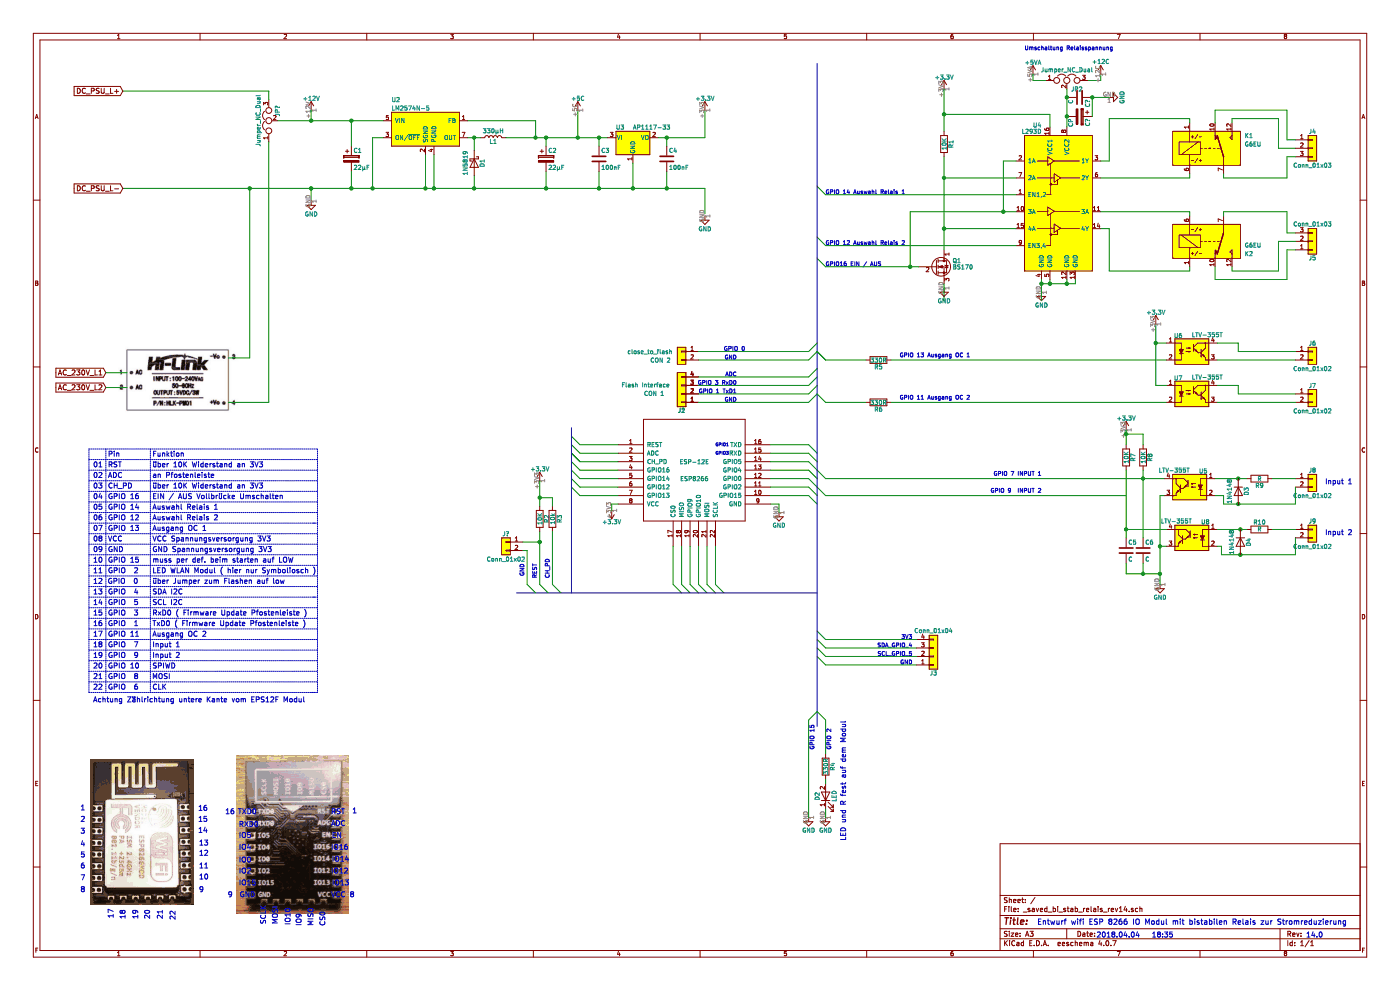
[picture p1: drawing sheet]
EESchema Schematic File Version 2
LIBS:power
LIBS:device
LIBS:switches
LIBS:relays
LIBS:motors
LIBS:transistors
LIBS:conn
LIBS:linear
LIBS:regul
LIBS:74xx
LIBS:cmos4000
LIBS:adc-dac
LIBS:memory
LIBS:xilinx
LIBS:microcontrollers
LIBS:dsp
LIBS:microchip
LIBS:analog_switches
LIBS:motorola
LIBS:texas
LIBS:intel
LIBS:audio
LIBS:interface
LIBS:digital-audio
LIBS:philips
LIBS:display
LIBS:cypress
LIBS:siliconi
LIBS:opto
LIBS:atmel
LIBS:contrib
LIBS:valves
LIBS:_saved_bi_stab_relais_rev14-cache
EELAYER 25 0
EELAYER END
$Descr A3 16535 11693
encoding utf-8
Sheet 1 1
Title ""
Date ""
Rev ""
Comp ""
Comment1 ""
Comment2 ""
Comment3 ""
Comment4 ""
$EndDescr
$Comp
L G6EU K1
U 1 1
P 14250 1750
F 0 "K1" H 14700 1900 50  0000 L CNN
F 1 "G6EU" H 14700 1800 50  0000 L CNN
F 2 "Relays_THT:Relay_SPDT_OMRON-G6E" H 15380 1720 50  0001 C CNN
F 3 "" H 14250 1750 50  0001 C CNN
	1    14250 1750
	1    0    0    -1  
$EndComp
$Comp
L G6EU K2
U 1 1
P 14250 2850
F 0 "K2" H 14700 3000 50  0000 L CNN
F 1 "G6EU" H 14700 2900 50  0000 L CNN
F 2 "Relays_THT:Relay_SPDT_OMRON-G6E" H 15380 2820 50  0001 C CNN
F 3 "" H 14250 2850 50  0001 C CNN
	1    14250 2850
	1    0    0    1   
$EndComp
$Comp
L BS170 Q1
U 1 1
P 11050 3150
F 0 "Q1" H 11250 3225 50  0000 L CNN
F 1 "BS170" H 11250 3150 50  0000 L CNN
F 2 "TO_SOT_Packages_THT:TO-92_Molded_Narrow" H 11250 3075 50  0001 L CIN
F 3 "" H 11050 3150 50  0001 L CNN
	1    11050 3150
	1    0    0    -1  
$EndComp
$Comp
L R R1
U 1 1
P 11150 1700
F 0 "R1" V 11230 1700 50  0000 C CNN
F 1 "10K" V 11150 1700 50  0000 C CNN
F 2 "" V 11080 1700 50  0001 C CNN
F 3 "" H 11150 1700 50  0001 C CNN
	1    11150 1700
	1    0    0    -1  
$EndComp
$Comp
L +3.3V #PWR01
U 1 1
P 11150 1050
F 0 "#PWR01" H 11150 900 50  0001 C CNN
F 1 "+3.3V" H 11150 1190 50  0000 C CNN
F 2 "" H 11150 1050 50  0001 C CNN
F 3 "" H 11150 1050 50  0001 C CNN
	1    11150 1050
	1    0    0    -1  
$EndComp
$Comp
L +5VA #PWR02
U 1 1
P 12200 875
F 0 "#PWR02" H 12200 725 50  0001 C CNN
F 1 "+5VA" H 12200 1015 50  0000 C CNN
F 2 "" H 12200 875 50  0001 C CNN
F 3 "" H 12200 875 50  0001 C CNN
	1    12200 875 
	1    0    0    -1  
$EndComp
Text Notes 9750 2900 0    47   ~ 0
GPIO 12 Auswahl Relais 2
Text Notes 9750 2300 0    47   ~ 0
GPIO 14 Auswahl Relais 1
$Comp
L GND #PWR03
U 1 1
P 12300 3450
F 0 "#PWR03" H 12300 3200 50  0001 C CNN
F 1 "GND" H 12300 3300 50  0000 C CNN
F 2 "" H 12300 3450 50  0001 C CNN
F 3 "" H 12300 3450 50  0001 C CNN
	1    12300 3450
	1    0    0    -1  
$EndComp
$Comp
L GND #PWR04
U 1 1
P 11150 3400
F 0 "#PWR04" H 11150 3150 50  0001 C CNN
F 1 "GND" H 11150 3250 50  0000 C CNN
F 2 "" H 11150 3400 50  0001 C CNN
F 3 "" H 11150 3400 50  0001 C CNN
	1    11150 3400
	1    0    0    -1  
$EndComp
$Comp
L Conn_01x03 J4
U 1 1
P 15500 1750
F 0 "J4" H 15500 1950 50  0000 C CNN
F 1 "Conn_01x03" H 15500 1550 50  0000 C CNN
F 2 "" H 15500 1750 50  0001 C CNN
F 3 "" H 15500 1750 50  0001 C CNN
	1    15500 1750
	1    0    0    -1  
$EndComp
$Comp
L Conn_01x03 J5
U 1 1
P 15500 2850
F 0 "J5" H 15500 3050 50  0000 C CNN
F 1 "Conn_01x03" H 15500 2650 50  0000 C CNN
F 2 "" H 15500 2850 50  0001 C CNN
F 3 "" H 15500 2850 50  0001 C CNN
	1    15500 2850
	1    0    0    1   
$EndComp
$Comp
L L293D U4
U 1 1
P 12500 2500
F 0 "U4" H 12300 3525 50  0000 R CNN
F 1 "L293D" H 12300 3450 50  0000 R CNN
F 2 "Housings_DIP:DIP-16_W7.62mm" H 12750 1750 50  0001 L CNN
F 3 "" H 12200 3200 50  0001 C CNN
	1    12500 2500
	1    0    0    -1  
$EndComp
Text Notes 9750 3150 0    47   ~ 0
GPIO16 EIN / AUS
Entry Wire Line
	9650 2200 9750 2300
Entry Wire Line
	9650 2800 9750 2900
Entry Wire Line
	9650 3050 9750 3150
Entry Wire Line
	9550 5250 9650 5350
Entry Wire Line
	9550 5350 9650 5450
Entry Wire Line
	9550 5450 9650 5550
Entry Wire Line
	9550 5550 9650 5650
Entry Wire Line
	9550 5650 9650 5750
Entry Wire Line
	9550 5750 9650 5850
Entry Wire Line
	9550 5850 9650 5950
Entry Wire Line
	6750 5750 6850 5850
Entry Wire Line
	6750 5650 6850 5750
Entry Wire Line
	6750 5550 6850 5650
Entry Wire Line
	6750 5450 6850 5550
Entry Wire Line
	6750 5350 6850 5450
Entry Wire Line
	6750 5350 6850 5450
Entry Wire Line
	6750 5350 6850 5450
Entry Wire Line
	6750 5150 6850 5250
Entry Wire Line
	6750 5250 6850 5350
$Comp
L GND #PWR05
U 1 1
P 9200 6050
F 0 "#PWR05" H 9200 5800 50  0001 C CNN
F 1 "GND" H 9200 5900 50  0000 C CNN
F 2 "" H 9200 6050 50  0001 C CNN
F 3 "" H 9200 6050 50  0001 C CNN
	1    9200 6050
	1    0    0    -1  
$EndComp
$Comp
L +3.3V #PWR06
U 1 1
P 7225 6025
F 0 "#PWR06" H 7225 5875 50  0001 C CNN
F 1 "+3.3V" H 7225 6165 50  0000 C CNN
F 2 "" H 7225 6025 50  0001 C CNN
F 3 "" H 7225 6025 50  0001 C CNN
	1    7225 6025
	-1   0    0    1   
$EndComp
$Comp
L R R2
U 1 1
P 6375 6125
F 0 "R2" V 6455 6125 50  0000 C CNN
F 1 "10K" V 6375 6125 50  0000 C CNN
F 2 "" V 6305 6125 50  0001 C CNN
F 3 "" V 6375 6125 50  0000 C CNN
	1    6375 6125
	1    0    0    -1  
$EndComp
$Comp
L R R3
U 1 1
P 6525 6125
F 0 "R3" V 6605 6125 50  0000 C CNN
F 1 "10k" V 6525 6125 50  0000 C CNN
F 2 "" V 6455 6125 50  0001 C CNN
F 3 "" H 6525 6125 50  0001 C CNN
	1    6525 6125
	1    0    0    -1  
$EndComp
Text Notes 6350 6825 1    48   ~ 0
REST
$Comp
L +3.3V #PWR07
U 1 1
P 6375 5675
F 0 "#PWR07" H 6375 5525 50  0001 C CNN
F 1 "+3.3V" H 6375 5815 50  0000 C CNN
F 2 "" H 6375 5675 50  0001 C CNN
F 3 "" H 6375 5675 50  0001 C CNN
	1    6375 5675
	1    0    0    -1  
$EndComp
$Comp
L Conn_01x04 J3
U 1 1
P 11025 7750
F 0 "J3" H 11025 7950 50  0000 C CNN
F 1 "Conn_01x04" H 11025 7450 50  0000 C CNN
F 2 "" H 11025 7750 50  0001 C CNN
F 3 "" H 11025 7750 50  0001 C CNN
	1    11025 7750
	1    0    0    1   
$EndComp
Entry Wire Line
	9750 7550 9650 7450
Entry Wire Line
	9750 7750 9650 7650
Entry Wire Line
	9750 7650 9650 7550
Entry Wire Line
	9750 7850 9650 7750
Text Notes 10775 7550 2    47   ~ 0
3V3
Text Notes 10775 7750 2    47   ~ 0
SCL_GPIO_5
Text Notes 10775 7850 2    47   ~ 0
GND
Text Notes 10775 7650 2    47   ~ 0
SDA_GPIO_4
$Comp
L Conn_01x04 J1
U 1 1
P 8050 4650
F 0 "J1" H 8050 4850 50  0000 C CNN
F 1 "CON 1" H 8375 4650 50  0000 C CNN
F 2 "" H 8050 4650 50  0001 C CNN
F 3 "" H 8050 4650 50  0001 C CNN
	1    8050 4650
	-1   0    0    1   
$EndComp
Entry Wire Line
	9650 4350 9550 4450
Entry Wire Line
	9650 4450 9550 4550
Entry Wire Line
	9650 4550 9550 4650
Entry Wire Line
	9650 4650 9550 4750
Text Notes 8700 4450 2    47   ~ 0
ADC
Text Notes 8700 4750 2    47   ~ 0
GND
Text Notes 8700 4550 2    47   ~ 0
GPIO 3 RxD0
Text Notes 8700 4650 2    47   ~ 0
GPIO 1 TxD1
$Comp
L Conn_01x04 J2
U 1 1
P 8050 4650
F 0 "J2" H 8050 4850 50  0000 C CNN
F 1 "Flash Interface" H 8475 4550 50  0000 C CNN
F 2 "" H 8050 4650 50  0001 C CNN
F 3 "" V 8050 4650 50  0000 C CNN
	1    8050 4650
	-1   0    0    1   
$EndComp
$Comp
L R R4
U 1 1
P 9750 9050
F 0 "R4" V 9830 9050 50  0000 C CNN
F 1 "330R" V 9750 9050 50  0000 C CNN
F 2 "" V 9680 9050 50  0001 C CNN
F 3 "" H 9750 9050 50  0001 C CNN
	1    9750 9050
	1    0    0    -1  
$EndComp
$Comp
L LED D2
U 1 1
P 9750 9400
F 0 "D2" H 9750 9500 50  0000 C CNN
F 1 "LED" H 9750 9300 50  0000 C CNN
F 2 "" H 9750 9400 50  0001 C CNN
F 3 "" H 9750 9400 50  0001 C CNN
	1    9750 9400
	0    -1   -1   0   
$EndComp
$Comp
L GND #PWR08
U 1 1
P 9750 9650
F 0 "#PWR08" H 9750 9400 50  0001 C CNN
F 1 "GND" H 9750 9500 50  0000 C CNN
F 2 "" H 9750 9650 50  0001 C CNN
F 3 "" H 9750 9650 50  0001 C CNN
	1    9750 9650
	1    0    0    -1  
$EndComp
Text Notes 8450 5375 0    35   ~ 0
GPIO3
Text Notes 8450 5275 0    35   ~ 0
GPIO1
Text Notes 6500 6825 1    48   ~ 0
CH_PD
Text Notes 12300 5825 2    47   ~ 0
GPIO 9  INPUT 2
Text Notes 9825 8850 1    48   ~ 0
GPIO 2
Text Notes 8800 4150 2    48   ~ 0
GPIO 0
Text Notes 12300 5625 2    47   ~ 0
GPIO 7 INPUT 1
Entry Wire Line
	9650 5750 9750 5850
Entry Wire Line
	9650 5550 9750 5650
$Comp
L LTV-355T U5
U 1 1
P 14050 5750
F 0 "U5" H 13840 5940 50  0000 L CNN
F 1 "LTV-355T" H 14050 5950 50  0000 L CNN
F 2 "Housings_SOIC:SO-4_4.4x3.6mm_Pitch2.54mm" H 13850 5550 50  0001 L CIN
F 3 "" H 14050 5750 50  0001 L CNN
	1    14050 5750
	-1   0    0    -1  
$EndComp
$Comp
L LTV-355T U8
U 1 1
P 14075 6350
F 0 "U8" H 13865 6540 50  0000 L CNN
F 1 "LTV-355T" H 14075 6550 50  0000 L CNN
F 2 "Housings_SOIC:SO-4_4.4x3.6mm_Pitch2.54mm" H 13875 6150 50  0001 L CIN
F 3 "" H 14075 6350 50  0001 L CNN
	1    14075 6350
	-1   0    0    -1  
$EndComp
$Comp
L R R7
U 1 1
P 13300 5400
F 0 "R7" V 13380 5400 50  0000 C CNN
F 1 "10K" V 13300 5400 50  0000 C CNN
F 2 "" V 13230 5400 50  0001 C CNN
F 3 "" H 13300 5400 50  0001 C CNN
	1    13300 5400
	1    0    0    -1  
$EndComp
$Comp
L R R8
U 1 1
P 13500 5400
F 0 "R8" V 13580 5400 50  0000 C CNN
F 1 "10K" V 13500 5400 50  0000 C CNN
F 2 "" V 13430 5400 50  0001 C CNN
F 3 "" H 13500 5400 50  0001 C CNN
	1    13500 5400
	1    0    0    -1  
$EndComp
$Comp
L C C5
U 1 1
P 13300 6500
F 0 "C5" H 13325 6600 50  0000 L CNN
F 1 "C" H 13325 6400 50  0000 L CNN
F 2 "" H 13338 6350 50  0001 C CNN
F 3 "" H 13300 6500 50  0001 C CNN
	1    13300 6500
	1    0    0    -1  
$EndComp
$Comp
L C C6
U 1 1
P 13500 6500
F 0 "C6" H 13525 6600 50  0000 L CNN
F 1 "C" H 13525 6400 50  0000 L CNN
F 2 "" H 13538 6350 50  0001 C CNN
F 3 "" H 13500 6500 50  0001 C CNN
	1    13500 6500
	1    0    0    -1  
$EndComp
$Comp
L GND #PWR010
U 1 1
P 13700 6900
F 0 "#PWR010" H 13700 6650 50  0001 C CNN
F 1 "GND" H 13700 6750 50  0000 C CNN
F 2 "" H 13700 6900 50  0001 C CNN
F 3 "" H 13700 6900 50  0001 C CNN
	1    13700 6900
	1    0    0    -1  
$EndComp
$Comp
L +3.3V #PWR011
U 1 1
P 13300 5075
F 0 "#PWR011" H 13300 4925 50  0001 C CNN
F 1 "+3.3V" H 13300 5215 50  0000 C CNN
F 2 "" H 13300 5075 50  0001 C CNN
F 3 "" H 13300 5075 50  0001 C CNN
	1    13300 5075
	1    0    0    -1  
$EndComp
$Comp
L Conn_01x02 J8
U 1 1
P 15500 5650
F 0 "J8" H 15500 5750 50  0000 C CNN
F 1 "Conn_01x02" H 15500 5450 50  0000 C CNN
F 2 "" H 15500 5650 50  0001 C CNN
F 3 "" H 15500 5650 50  0001 C CNN
	1    15500 5650
	1    0    0    -1  
$EndComp
$Comp
L Conn_01x02 J9
U 1 1
P 15500 6250
F 0 "J9" H 15500 6350 50  0000 C CNN
F 1 "Conn_01x02" H 15500 6050 50  0000 C CNN
F 2 "" H 15500 6250 50  0001 C CNN
F 3 "" H 15500 6250 50  0001 C CNN
	1    15500 6250
	1    0    0    -1  
$EndComp
$Comp
L R R9
U 1 1
P 14875 5650
F 0 "R9" V 14955 5650 50  0000 C CNN
F 1 "R" V 14875 5650 50  0000 C CNN
F 2 "" V 14805 5650 50  0001 C CNN
F 3 "" H 14875 5650 50  0001 C CNN
	1    14875 5650
	0    1    1    0   
$EndComp
$Comp
L R R10
U 1 1
P 14875 6250
F 0 "R10" V 14955 6250 50  0000 C CNN
F 1 "R" V 14875 6250 50  0000 C CNN
F 2 "" V 14805 6250 50  0001 C CNN
F 3 "" H 14875 6250 50  0001 C CNN
	1    14875 6250
	0    -1   -1   0   
$EndComp
Text Notes 15650 5725 0    59   ~ 0
Input 1
Text Notes 15650 6325 0    59   ~ 0
Input 2
$Comp
L ESP-12E ESP8266
U 1 1
P 8200 5550
F 0 "ESP8266" H 8200 5450 50  0000 C CNN
F 1 "ESP-12E" H 8200 5650 50  0000 C CNN
F 2 "" H 8200 5550 50  0001 C CNN
F 3 "" H 8200 5550 50  0001 C CNN
	1    8200 5550
	1    0    0    -1  
$EndComp
Entry Wire Line
	7950 6900 8050 7000
Entry Wire Line
	8050 6900 8150 7000
Entry Wire Line
	8150 6900 8250 7000
Entry Wire Line
	8250 6900 8350 7000
Entry Wire Line
	8350 6900 8450 7000
Entry Wire Line
	8450 6900 8550 7000
Wire Wire Line
	13000 2500 14050 2500
Wire Wire Line
	14050 2500 14050 2550
Wire Wire Line
	14050 2100 14050 2050
Wire Wire Line
	14050 1450 14050 1400
Wire Wire Line
	13000 2700 13100 2700
Wire Wire Line
	13100 2700 13100 3200
Wire Wire Line
	13100 3200 14050 3200
Wire Wire Line
	14050 3200 14050 3150
Wire Wire Line
	11150 1850 11150 2950
Wire Wire Line
	12000 1900 11850 1900
Wire Wire Line
	11850 1900 11850 2500
Wire Wire Line
	10750 2500 12000 2500
Wire Wire Line
	12000 2700 11150 2700
Connection ~ 11150 2700
Wire Wire Line
	12000 2100 11150 2100
Connection ~ 11150 2100
Connection ~ 11850 2500
Wire Wire Line
	11150 3350 11150 3550
Wire Wire Line
	11150 1050 11150 1550
Wire Wire Line
	12400 1500 12400 1350
Wire Wire Line
	12400 1350 11150 1350
Connection ~ 11150 1350
Wire Wire Line
	12600 1050 12600 1500
Wire Wire Line
	9750 3150 10850 3150
Wire Wire Line
	10750 2500 10750 3150
Connection ~ 10750 3150
Wire Wire Line
	9750 2900 12000 2900
Wire Wire Line
	9750 2300 12000 2300
Wire Wire Line
	12300 3300 12300 3550
Wire Wire Line
	12400 3300 12400 3350
Wire Wire Line
	12300 3350 12700 3350
Connection ~ 12300 3350
Wire Wire Line
	12600 3350 12600 3300
Connection ~ 12400 3350
Connection ~ 12600 3350
Wire Wire Line
	12700 3350 12700 3300
Wire Wire Line
	15300 1650 15200 1650
Wire Wire Line
	15200 1650 15200 1300
Wire Wire Line
	15200 1300 14350 1300
Wire Wire Line
	14350 1300 14350 1450
Wire Wire Line
	15300 1750 15100 1750
Wire Wire Line
	15100 1750 15100 1400
Wire Wire Line
	15100 1400 14550 1400
Wire Wire Line
	14550 1400 14550 1450
Wire Wire Line
	14450 2050 14450 2100
Wire Wire Line
	14450 2100 15200 2100
Wire Wire Line
	15200 2100 15200 1850
Wire Wire Line
	15200 1850 15300 1850
Wire Wire Line
	14450 2550 14450 2500
Wire Wire Line
	14450 2500 15200 2500
Wire Wire Line
	15200 2500 15200 2750
Wire Wire Line
	15200 2750 15300 2750
Wire Wire Line
	15300 2850 15100 2850
Wire Wire Line
	15100 2850 15100 3200
Wire Wire Line
	15100 3200 14550 3200
Wire Wire Line
	14550 3200 14550 3150
Wire Wire Line
	15300 2950 15200 2950
Wire Wire Line
	15200 2950 15200 3300
Wire Wire Line
	15200 3300 14350 3300
Wire Wire Line
	14350 3300 14350 3150
Wire Wire Line
	14050 2100 13000 2100
Wire Wire Line
	13000 1900 13100 1900
Wire Wire Line
	13100 1900 13100 1400
Wire Wire Line
	13100 1400 14050 1400
Wire Bus Line
	9650 750  9650 8575
Wire Bus Line
	6100 7000 9650 7000
Wire Bus Line
	6750 5050 6750 7000
Wire Wire Line
	9100 5250 9550 5250
Wire Wire Line
	9550 5350 9100 5350
Wire Wire Line
	9100 5450 9550 5450
Wire Wire Line
	9100 5550 9550 5550
Wire Wire Line
	9100 5650 9550 5650
Wire Wire Line
	9100 5750 9550 5750
Wire Wire Line
	9100 5850 9550 5850
Wire Wire Line
	6850 5850 7300 5850
Wire Wire Line
	6850 5750 7300 5750
Wire Wire Line
	6850 5650 7300 5650
Wire Wire Line
	7300 5550 6850 5550
Wire Wire Line
	7300 5450 6850 5450
Wire Wire Line
	7300 5350 6850 5350
Wire Wire Line
	7300 5250 6850 5250
Wire Wire Line
	6375 6275 6375 6900
Wire Wire Line
	6525 6900 6525 6275
Wire Wire Line
	6375 5675 6375 5975
Wire Wire Line
	6525 5975 6525 5875
Wire Wire Line
	6525 5875 6375 5875
Connection ~ 6375 5875
Wire Wire Line
	10825 7550 9750 7550
Wire Wire Line
	10825 7650 9750 7650
Wire Wire Line
	10825 7750 9750 7750
Wire Wire Line
	10825 7850 9750 7850
Wire Wire Line
	8250 4450 9550 4450
Wire Wire Line
	8250 4550 9550 4550
Wire Wire Line
	8250 4650 9550 4650
Wire Wire Line
	8250 4750 9550 4750
Wire Wire Line
	9750 8500 9750 8900
Wire Wire Line
	9750 9250 9750 9200
Wire Wire Line
	9750 9650 9750 9550
Wire Wire Line
	9750 5650 13750 5650
Wire Wire Line
	9750 5850 13300 5850
Wire Wire Line
	13300 6250 13775 6250
Wire Wire Line
	13750 5850 13700 5850
Wire Wire Line
	13700 5850 13700 6900
Wire Wire Line
	13775 6450 13700 6450
Connection ~ 13700 6450
Wire Wire Line
	13500 5550 13500 6350
Wire Wire Line
	13300 5550 13300 6350
Wire Wire Line
	13500 6650 13500 6775
Wire Wire Line
	13300 6775 13700 6775
Wire Wire Line
	13300 6775 13300 6650
Connection ~ 13700 6775
Connection ~ 13500 6775
Wire Wire Line
	13300 5075 13300 5250
Wire Wire Line
	13500 5250 13500 5125
Wire Wire Line
	13500 5125 13300 5125
Connection ~ 13300 5125
Connection ~ 13500 5650
Connection ~ 13300 6250
Wire Wire Line
	14350 5650 14725 5650
Connection ~ 14625 5650
Wire Wire Line
	14350 5850 14450 5850
Wire Wire Line
	14450 5850 14450 5950
Wire Wire Line
	14450 5950 15300 5950
Wire Wire Line
	15300 5950 15300 5750
Wire Wire Line
	15025 5650 15300 5650
Wire Wire Line
	14375 6250 14725 6250
Connection ~ 14650 6250
Wire Wire Line
	14375 6450 14425 6450
Wire Wire Line
	14425 6450 14425 6550
Wire Wire Line
	14425 6550 15300 6550
Connection ~ 14650 6550
Connection ~ 14625 5950
Wire Wire Line
	15025 6250 15300 6250
Wire Wire Line
	15300 6550 15300 6350
Wire Wire Line
	7950 6900 7950 6450
Wire Wire Line
	8050 6450 8050 6900
Wire Wire Line
	8150 6900 8150 6450
Wire Wire Line
	8250 6900 8250 6450
Wire Wire Line
	8350 6450 8350 6900
Wire Wire Line
	8450 6450 8450 6900
Wire Wire Line
	9100 5950 9200 5950
Wire Wire Line
	9200 5950 9200 6050
Wire Wire Line
	7300 5950 7225 5950
Wire Wire Line
	7225 5950 7225 6025
$Comp
L LTV-355T U6
U 1 1
P 14075 4150
F 0 "U6" H 13865 4340 50  0000 L CNN
F 1 "LTV-355T" H 14075 4350 50  0000 L CNN
F 2 "Housings_SOIC:SO-4_4.4x3.6mm_Pitch2.54mm" H 13875 3950 50  0001 L CIN
F 3 "" H 14075 4150 50  0001 L CNN
	1    14075 4150
	1    0    0    -1  
$EndComp
$Comp
L LTV-355T U7
U 1 1
P 14075 4650
F 0 "U7" H 13865 4840 50  0000 L CNN
F 1 "LTV-355T" H 14075 4850 50  0000 L CNN
F 2 "Housings_SOIC:SO-4_4.4x3.6mm_Pitch2.54mm" H 13875 4450 50  0001 L CIN
F 3 "" H 14075 4650 50  0001 L CNN
	1    14075 4650
	1    0    0    -1  
$EndComp
Wire Wire Line
	13775 4250 10525 4250
Entry Wire Line
	9650 4150 9750 4250
Entry Wire Line
	9650 4650 9750 4750
$Comp
L R R6
U 1 1
P 10375 4750
F 0 "R6" V 10455 4750 50  0000 C CNN
F 1 "330R" V 10375 4750 50  0000 C CNN
F 2 "" V 10305 4750 50  0001 C CNN
F 3 "" H 10375 4750 50  0001 C CNN
	1    10375 4750
	0    1    1    0   
$EndComp
$Comp
L R R5
U 1 1
P 10375 4250
F 0 "R5" V 10455 4250 50  0000 C CNN
F 1 "330R" V 10375 4250 50  0000 C CNN
F 2 "" V 10305 4250 50  0001 C CNN
F 3 "" H 10375 4250 50  0001 C CNN
	1    10375 4250
	0    1    1    0   
$EndComp
Wire Wire Line
	9750 4250 10225 4250
Wire Wire Line
	10225 4750 9750 4750
Wire Wire Line
	10525 4750 13775 4750
Wire Wire Line
	13650 4550 13775 4550
Wire Wire Line
	13650 3825 13650 4550
Wire Wire Line
	13775 4050 13650 4050
Connection ~ 13650 4050
$Comp
L +3.3V #PWR012
U 1 1
P 13650 3825
F 0 "#PWR012" H 13650 3675 50  0001 C CNN
F 1 "+3.3V" H 13650 3965 50  0000 C CNN
F 2 "" H 13650 3825 50  0001 C CNN
F 3 "" H 13650 3825 50  0001 C CNN
	1    13650 3825
	1    0    0    -1  
$EndComp
$Comp
L Conn_01x02 J7
U 1 1
P 15500 4650
F 0 "J7" H 15500 4750 50  0000 C CNN
F 1 "Conn_01x02" H 15500 4450 50  0000 C CNN
F 2 "" H 15500 4650 50  0001 C CNN
F 3 "" H 15500 4650 50  0001 C CNN
	1    15500 4650
	1    0    0    -1  
$EndComp
$Comp
L Conn_01x02 J6
U 1 1
P 15500 4150
F 0 "J6" H 15500 4250 50  0000 C CNN
F 1 "Conn_01x02" H 15500 3950 50  0000 C CNN
F 2 "" H 15500 4150 50  0001 C CNN
F 3 "" H 15500 4150 50  0001 C CNN
	1    15500 4150
	1    0    0    -1  
$EndComp
Wire Wire Line
	14375 4750 15300 4750
Wire Wire Line
	14375 4250 15300 4250
Wire Wire Line
	14375 4050 14625 4050
Wire Wire Line
	14625 4050 14625 4150
Wire Wire Line
	14625 4150 15300 4150
Wire Wire Line
	14375 4550 14625 4550
Wire Wire Line
	14625 4550 14625 4650
Wire Wire Line
	14625 4650 15300 4650
Text Notes 10625 4225 0    47   ~ 0
GPIO 13 Ausgang OC 1
Text Notes 10625 4725 0    47   ~ 0
GPIO 11 Ausgang OC 2
Entry Wire Line
	9550 8500 9650 8400
$Comp
L GND #PWR013
U 1 1
P 9550 9650
F 0 "#PWR013" H 9550 9400 50  0001 C CNN
F 1 "GND" H 9550 9500 50  0000 C CNN
F 2 "" H 9550 9650 50  0001 C CNN
F 3 "" H 9550 9650 50  0001 C CNN
	1    9550 9650
	1    0    0    -1  
$EndComp
Text Notes 9625 8850 1    48   ~ 0
GPIO 15
Text Notes 12250 10925 0    63   ~ 0
Entwurf wifi ESP 8266 IO Modul mit bistabilen Relais zur Stromreduzierung 
$Comp
L Jumper_NC_Dual JP2
U 1 1
P 12600 950
F 0 "JP2" H 12650 850 50  0000 L CNN
F 1 "Jumper_NC_Dual" H 12600 1050 50  0000 C BNN
F 2 "" H 12600 950 50  0001 C CNN
F 3 "" H 12600 950 50  0001 C CNN
	1    12600 950 
	1    0    0    -1  
$EndComp
Wire Wire Line
	12350 950  12200 950 
Wire Wire Line
	12200 950  12200 875 
Wire Wire Line
	12850 950  13000 950 
Wire Wire Line
	13000 950  13000 875 
$Comp
L +12C #PWR014
U 1 1
P 13000 875
F 0 "#PWR014" H 13000 725 50  0001 C CNN
F 1 "+12C" H 13000 1025 50  0000 C CNN
F 2 "" H 13000 875 50  0001 C CNN
F 3 "" H 13000 875 50  0001 C CNN
	1    13000 875 
	1    0    0    -1  
$EndComp
Text Notes 12100 600  0    47   ~ 0
Umschaltung Relaisspannung 
$Comp
L 1N4148 D4
U 1 1
P 14650 6400
F 0 "D4" H 14650 6500 50  0000 C CNN
F 1 "1N4148" H 14650 6300 50  0000 C CNN
F 2 "Diodes_THT:D_DO-35_SOD27_Horizontal_RM10" H 14650 6225 50  0001 C CNN
F 3 "" H 14650 6400 50  0001 C CNN
	1    14650 6400
	0    1    1    0   
$EndComp
$Comp
L 1N4148 D3
U 1 1
P 14625 5800
F 0 "D3" H 14625 5900 50  0000 C CNN
F 1 "1N4148" H 14625 5700 50  0000 C CNN
F 2 "Diodes_THT:D_DO-35_SOD27_Horizontal_RM10" H 14625 5625 50  0001 C CNN
F 3 "" H 14625 5800 50  0001 C CNN
	1    14625 5800
	0    1    1    0   
$EndComp
Entry Wire Line
	9650 8400 9750 8500
Entry Wire Line
	6525 6900 6625 7000
Entry Wire Line
	6375 6900 6475 7000
$Comp
L LM2574N-5 U2
U 1 1
P 5025 1525
F 0 "U2" H 4625 1875 50  0000 L CNN
F 1 "LM2574N-5" H 4625 1775 50  0000 L CNN
F 2 "Housings_DIP:DIP-8_W7.62mm" H 5375 1275 50  0001 C CIN
F 3 "" H 5025 1525 50  0001 C CNN
	1    5025 1525
	1    0    0    -1  
$EndComp
$Comp
L L L1
U 1 1
P 5825 1625
F 0 "L1" V 5775 1625 50  0000 C CNN
F 1 "330µH" V 5900 1625 50  0000 C CNN
F 2 "" H 5825 1625 50  0001 C CNN
F 3 "" H 5825 1625 50  0001 C CNN
	1    5825 1625
	0    -1   -1   0   
$EndComp
$Comp
L 1N5819 D1
U 1 1
P 5600 1925
F 0 "D1" H 5600 2025 50  0000 C CNN
F 1 "1N5819" H 5600 1825 50  0000 C CNN
F 2 "Diodes_THT:D_DO-41_SOD81_Horizontal_RM10" H 5600 1750 50  0001 C CNN
F 3 "" H 5600 1925 50  0001 C CNN
	1    5600 1925
	0    1    1    0   
$EndComp
Wire Wire Line
	5525 1425 6325 1425
Wire Wire Line
	6325 1425 6325 1625
Wire Wire Line
	5975 1625 7175 1625
Wire Wire Line
	5525 1625 5675 1625
Wire Wire Line
	5600 1775 5600 1625
Connection ~ 5600 1625
Connection ~ 6325 1625
Wire Wire Line
	5125 2225 5125 1825
Wire Wire Line
	1450 2225 8325 2225
Wire Wire Line
	5600 2075 5600 2225
Connection ~ 5600 2225
Wire Wire Line
	5025 1825 5025 2225
Connection ~ 5125 2225
Wire Wire Line
	3275 1425 4525 1425
Wire Wire Line
	4525 1625 4400 1625
Wire Wire Line
	4400 1625 4400 2225
Connection ~ 5025 2225
$Comp
L CP C1
U 1 1
P 4150 1875
F 0 "C1" H 4175 1975 50  0000 L CNN
F 1 "22µF" H 4175 1775 50  0000 L CNN
F 2 "" H 4188 1725 50  0001 C CNN
F 3 "" H 4150 1875 50  0001 C CNN
	1    4150 1875
	1    0    0    -1  
$EndComp
$Comp
L CP C2
U 1 1
P 6450 1875
F 0 "C2" H 6475 1975 50  0000 L CNN
F 1 "22µF" H 6475 1775 50  0000 L CNN
F 2 "" H 6488 1725 50  0001 C CNN
F 3 "" H 6450 1875 50  0001 C CNN
	1    6450 1875
	1    0    0    -1  
$EndComp
$Comp
L AP1117-33 U3
U 1 1
P 7475 1625
F 0 "U3" H 7325 1750 50  0000 C CNN
F 1 "AP1117-33" H 7475 1750 50  0000 L CNN
F 2 "TO_SOT_Packages_SMD:SOT-223-3Lead_TabPin2" H 7475 1825 50  0001 C CNN
F 3 "" H 7575 1375 50  0001 C CNN
	1    7475 1625
	1    0    0    -1  
$EndComp
Wire Wire Line
	7475 1925 7475 2225
Connection ~ 7475 2225
$Comp
L C C3
U 1 1
P 7075 1875
F 0 "C3" H 7100 1975 50  0000 L CNN
F 1 "100nF" H 7100 1775 50  0000 L CNN
F 2 "" H 7113 1725 50  0001 C CNN
F 3 "" H 7075 1875 50  0001 C CNN
	1    7075 1875
	1    0    0    -1  
$EndComp
$Comp
L C C4
U 1 1
P 7875 1875
F 0 "C4" H 7900 1975 50  0000 L CNN
F 1 "100nF" H 7900 1775 50  0000 L CNN
F 2 "" H 7913 1725 50  0001 C CNN
F 3 "" H 7875 1875 50  0001 C CNN
	1    7875 1875
	1    0    0    -1  
$EndComp
Wire Wire Line
	7775 1625 8325 1625
Wire Wire Line
	7875 1725 7875 1625
Connection ~ 7875 1625
Wire Wire Line
	7875 2025 7875 2225
Connection ~ 7875 2225
Wire Wire Line
	7075 2225 7075 2025
Connection ~ 7075 2225
Wire Wire Line
	7075 1725 7075 1625
Connection ~ 7075 1625
Wire Wire Line
	6450 1725 6450 1625
Connection ~ 6450 1625
Wire Wire Line
	6450 2025 6450 2225
Connection ~ 6450 2225
Connection ~ 4400 2225
Wire Wire Line
	4150 1725 4150 1425
Connection ~ 4150 1425
Wire Wire Line
	4150 2025 4150 2225
Connection ~ 4150 2225
Wire Wire Line
	6825 1625 6825 1300
Connection ~ 6825 1625
Wire Wire Line
	8325 1625 8325 1300
Wire Wire Line
	8325 2225 8325 2525
$Comp
L +3.3V #PWR018
U 1 1
P 8325 1300
F 0 "#PWR018" H 8325 1150 50  0001 C CNN
F 1 "+3.3V" H 8325 1440 50  0000 C CNN
F 2 "" H 8325 1300 50  0001 C CNN
F 3 "" H 8325 1300 50  0001 C CNN
	1    8325 1300
	1    0    0    -1  
$EndComp
$Comp
L +5C #PWR019
U 1 1
P 6825 1300
F 0 "#PWR019" H 6825 1150 50  0001 C CNN
F 1 "+5C" H 6825 1440 50  0000 C CNN
F 2 "" H 6825 1300 50  0001 C CNN
F 3 "" H 6825 1300 50  0001 C CNN
	1    6825 1300
	1    0    0    -1  
$EndComp
$Comp
L +12V #PWR020
U 1 1
P 3675 1300
F 0 "#PWR020" H 3675 1150 50  0001 C CNN
F 1 "+12V" H 3675 1440 50  0000 C CNN
F 2 "" H 3675 1300 50  0001 C CNN
F 3 "" V 3675 1300 50  0000 C CNN
	1    3675 1300
	1    0    0    -1  
$EndComp
Wire Wire Line
	3675 1425 3675 1300
Wire Wire Line
	3675 2225 3675 2375
$Comp
L GND #PWR021
U 1 1
P 3675 2375
F 0 "#PWR021" H 3675 2125 50  0001 C CNN
F 1 "GND" H 3675 2225 50  0000 C CNN
F 2 "" H 3675 2375 50  0001 C CNN
F 3 "" H 3675 2375 50  0001 C CNN
	1    3675 2375
	1    0    0    -1  
$EndComp
$Comp
L GND #PWR022
U 1 1
P 8325 2550
F 0 "#PWR022" H 8325 2300 50  0001 C CNN
F 1 "GND" H 8325 2400 50  0000 C CNN
F 2 "" H 8325 2550 50  0001 C CNN
F 3 "" H 8325 2550 50  0001 C CNN
	1    8325 2550
	1    0    0    -1  
$EndComp
Connection ~ 3675 1425
Connection ~ 3675 2225
$Comp
L Jumper_NC_Dual JP?
U 1 1
P 3175 1425
F 0 "JP?" H 3225 1325 50  0000 L CNN
F 1 "Jumper_NC_Dual" H 3175 1525 50  0000 C BNN
F 2 "" H 3175 1425 50  0001 C CNN
F 3 "" H 3175 1425 50  0001 C CNN
	1    3175 1425
	0    -1   -1   0   
$EndComp
Wire Wire Line
	3175 1175 3175 1075
Wire Wire Line
	3175 1075 1450 1075
Text GLabel 1450 1075 0    60   Input ~ 0
DC_PSU_L+
Text GLabel 1450 2225 0    60   Input ~ 0
DC_PSU_L-
Text GLabel 1250 4400 0    60   Input ~ 0
AC_230V_L1
Text GLabel 1250 4575 0    60   Input ~ 0
AC_230V_L2
Wire Wire Line
	2700 4225 2950 4225
Wire Wire Line
	2700 4750 3175 4750
Wire Wire Line
	1500 4575 1250 4575
Wire Wire Line
	2950 4225 2950 2225
Connection ~ 2950 2225
Wire Wire Line
	3175 4750 3175 1675
Wire Wire Line
	1500 4400 1250 4400
Text Notes 950  9575 0    60   ~ 0
1
Text Notes 950  10540 0    60   ~ 0
8
Text Notes 950  9710 0    60   ~ 0
2
Text Notes 950  9850 0    60   ~ 0
3
Text Notes 950  10000 0    60   ~ 0
4
Text Notes 950  10130 0    60   ~ 0
5
Text Notes 950  10260 0    60   ~ 0
6
Text Notes 950  10400 0    60   ~ 0
7
Text Notes 2350 10540 0    60   ~ 0
9
Text Notes 2350 10390 0    60   ~ 0
10
Text Notes 2350 10260 0    60   ~ 0
11
Text Notes 2350 10110 0    60   ~ 0
12
Text Notes 2350 9990 0    60   ~ 0
13
Text Notes 2340 9840 0    60   ~ 0
14
Text Notes 2340 9710 0    60   ~ 0
15
Text Notes 2340 9580 0    60   ~ 0
16
Text Notes 1350 10840 1    60   ~ 0
17
Text Notes 1490 10850 1    60   ~ 0
18
Text Notes 1640 10850 1    60   ~ 0
19
Text Notes 1780 10850 1    60   ~ 0
20
Text Notes 1930 10850 1    60   ~ 0
21
Text Notes 2080 10860 1    60   ~ 0
22
Text Notes 2660 9620 0    60   ~ 0
16
Text Notes 2690 10600 0    60   ~ 0
9
Text Notes 4160 9610 0    60   ~ 0
1
Text Notes 4130 10600 0    60   ~ 0
8
Text Notes 2810 9620 0    60   ~ 0
TXD0
Text Notes 2820 9770 0    60   ~ 0
RXD0
Text Notes 2820 9900 0    60   ~ 0
IO5
Text Notes 2820 10040 0    60   ~ 0
IO4
Text Notes 2820 10190 0    60   ~ 0
IO0
Text Notes 2820 10320 0    60   ~ 0
IO2
Text Notes 2820 10460 0    60   ~ 0
IO15
Text Notes 2830 10600 0    60   ~ 0
GND
Text Notes 3910 9620 0    60   ~ 0
RST
Text Notes 3910 9760 0    60   ~ 0
ADC
Text Notes 3920 9900 0    60   ~ 0
EN
Text Notes 3910 10040 0    60   ~ 0
IO16
Text Notes 3920 10180 0    60   ~ 0
IO14
Text Notes 3910 10320 0    60   ~ 0
IO12
Text Notes 3920 10460 0    60   ~ 0
IO13
Text Notes 3910 10600 0    60   ~ 0
VCC
Text Notes 3150 10910 1    60   ~ 0
SCLK
Text Notes 3290 10910 1    60   ~ 0
MOSI
Text Notes 3570 10930 1    60   ~ 0
IO9
Text Notes 3710 10930 1    60   ~ 0
MISO
Text Notes 3850 10930 1    60   ~ 0
CS0
Text Notes 3440 10920 1    60   ~ 0
IO10\n
Text Notes 1100 5650 0    60   ~ 0
02\n
Text Notes 1100 5775 0    60   ~ 0
03\n
Text Notes 1800 5400 0    60   ~ 0
Funktion 
Text Notes 1275 5400 0    60   ~ 0
Pin
Text Notes 1275 5525 0    60   ~ 0
RST
Text Notes 1800 5525 0    60   ~ 0
über 10K Widerstand an 3V3
Text Notes 1100 5525 0    60   ~ 0
01
Wire Notes Line
	1050 5425 3750 5425
Wire Notes Line
	1050 5550 3750 5550
Wire Notes Line
	1050 5300 3750 5300
Wire Notes Line
	1250 5300 1250 8175
Wire Notes Line
	1775 5300 1775 8175
Wire Notes Line
	1050 5675 3750 5675
Wire Notes Line
	1050 5800 3750 5800
Text Notes 1100 5900 0    60   ~ 0
04\n
Text Notes 1100 6025 0    60   ~ 0
05\n
Text Notes 1100 6150 0    60   ~ 0
06
Text Notes 1100 6275 0    60   ~ 0
07\n
Text Notes 1100 6400 0    60   ~ 0
08\n
Text Notes 1100 6525 0    60   ~ 0
09\n
Text Notes 1100 6650 0    60   ~ 0
10
Text Notes 1100 6900 0    60   ~ 0
12\n
Text Notes 1100 6775 0    60   ~ 0
11
Wire Notes Line
	1050 5925 3750 5925
Wire Notes Line
	1050 6050 3750 6050
Wire Notes Line
	1050 6175 3725 6175
Wire Notes Line
	1050 6300 3750 6300
Wire Notes Line
	1050 6425 3750 6425
Wire Notes Line
	1050 6550 3750 6550
Wire Notes Line
	1050 6675 3750 6675
Wire Notes Line
	1050 6800 3750 6800
Wire Notes Line
	1050 6925 3750 6925
Text Notes 1100 7025 0    60   ~ 0
13\n
Text Notes 1100 7150 0    60   ~ 0
14
Text Notes 1100 7275 0    60   ~ 0
15\n
Text Notes 1100 7400 0    60   ~ 0
16
Text Notes 1100 7525 0    60   ~ 0
17\n
Text Notes 1100 7650 0    60   ~ 0
18\n
Text Notes 1100 7775 0    60   ~ 0
19\n
Text Notes 1100 7900 0    60   ~ 0
20\n
Text Notes 1100 8150 0    60   ~ 0
22\n
Text Notes 1100 8025 0    60   ~ 0
21\n
Wire Notes Line
	1050 7050 3725 7050
Wire Notes Line
	1050 7175 3750 7175
Wire Notes Line
	1050 7300 3750 7300
Wire Notes Line
	1050 7425 3750 7425
Wire Notes Line
	1050 7550 3750 7550
Wire Notes Line
	1050 7675 3750 7675
Wire Notes Line
	1050 7800 3750 7800
Wire Notes Line
	1050 8050 3750 8050
Wire Notes Line
	1050 8175 3725 8175
Wire Notes Line
	1050 8175 1050 5300
Text Notes 1275 5650 0    60   ~ 0
ADC
Text Notes 1275 5775 0    60   ~ 0
CH_PD
Text Notes 1800 5650 0    60   ~ 0
an Pfostenleiste
Text Notes 1800 5775 0    60   ~ 0
über 10K Widerstand an 3V3
Text Notes 1275 5900 0    60   ~ 0
GPIO 16
Text Notes 1800 5900 0    60   ~ 0
EIN / AUS Vollbrücke Umschalten 
Text Notes 1275 6025 0    60   ~ 0
GPIO 14
Text Notes 1800 6025 0    60   ~ 0
Auswahl Relais 1
Text Notes 1275 6150 0    60   ~ 0
GPIO 12
Text Notes 1800 6150 0    60   ~ 0
Auswahl Relais 2
Text Notes 1275 6275 0    60   ~ 0
GPIO 13
Text Notes 1275 6400 0    60   ~ 0
VCC
Text Notes 1275 6525 0    60   ~ 0
GND
Text Notes 1275 6650 0    60   ~ 0
GPIO 15
Text Notes 1275 6775 0    60   ~ 0
GPIO  2
Text Notes 1225 6900 0    60   ~ 0
 GPIO  0
Text Notes 1275 7025 0    60   ~ 0
GPIO  4 
Text Notes 1275 7150 0    60   ~ 0
GPIO  5
Text Notes 1275 7275 0    60   ~ 0
GPIO  3
Text Notes 1275 7400 0    60   ~ 0
GPIO  1
Text Notes 1275 7525 0    60   ~ 0
GPIO 11
Text Notes 1275 7650 0    60   ~ 0
GPIO  7
Text Notes 1275 7775 0    60   ~ 0
GPIO  9 
Text Notes 1275 7900 0    60   ~ 0
GPIO 10
Text Notes 1275 8025 0    60   ~ 0
GPIO  8
Text Notes 1275 8150 0    60   ~ 0
GPIO  6 
Text Notes 1800 8150 0    60   ~ 0
CLK
Text Notes 1750 8025 0    60   ~ 0
 MOSI
Text Notes 1800 7900 0    60   ~ 0
SPIWD
Text Notes 1800 7775 0    60   ~ 0
Input 2
Text Notes 1800 7650 0    60   ~ 0
Input 1
Text Notes 1800 7400 0    60   ~ 0
TxD0 ( Firmware Update Pfostenleiste )
Text Notes 1800 7275 0    60   ~ 0
RxD0 ( Firmware Update Pfostenleiste )
Text Notes 1800 7150 0    60   ~ 0
SCL I2C
Text Notes 1800 7025 0    60   ~ 0
SDA I2C
Text Notes 1800 6900 0    60   ~ 0
über Jumper zum Flashen auf low
Text Notes 1800 6775 0    60   ~ 0
LED WLAN Modul ( hier nur Symboliosch )
Text Notes 1800 6650 0    60   ~ 0
muss per def. beim starten auf LOW 
Text Notes 1800 6275 0    60   ~ 0
Ausgang OC 1
Text Notes 1800 6400 0    60   ~ 0
VCC Spannungsversorgung 3V3
Text Notes 1800 6525 0    60   ~ 0
GND Spannungsversorgung 3V3
Wire Notes Line
	3750 5300 3750 8175
Wire Notes Line
	3750 8175 3675 8175
Wire Notes Line
	1050 7925 3750 7925
Wire Notes Line
	3700 7050 3750 7050
Wire Notes Line
	3700 6175 3750 6175
Text Notes 1100 8300 0    60   ~ 0
Achtung Zählrichtung untere Kante vom EPS12F Modul 
$Comp
L Conn_01x02 close_to_flash
U 1 1
P 8050 4150
F 0 "close_to_flash" H 8425 4150 50  0000 C CNN
F 1 "CON 2" H 8300 4050 50  0000 C CNN
F 2 "" H 8050 4150 50  0001 C CNN
F 3 "" H 8050 4150 50  0001 C CNN
	1    8050 4150
	-1   0    0    -1  
$EndComp
Entry Wire Line
	9650 4150 9750 4250
Entry Wire Line
	9650 4150 9750 4250
Entry Wire Line
	9550 4250 9650 4150
Entry Wire Line
	9550 4150 9650 4050
Wire Wire Line
	8250 4250 9550 4250
Wire Wire Line
	8250 4150 9550 4150
Text Notes 8700 4250 2    47   ~ 0
GND
Wire Wire Line
	9550 9650 9550 8500
$Comp
L Conn_01x02 J?
U 1 1
P 5975 6400
F 0 "J?" H 5975 6500 50  0000 C CNN
F 1 "Conn_01x02" H 5975 6200 50  0000 C CNN
F 2 "" H 5975 6400 50  0001 C CNN
F 3 "" H 5975 6400 50  0001 C CNN
	1    5975 6400
	-1   0    0    -1  
$EndComp
Wire Wire Line
	6175 6400 6375 6400
Connection ~ 6375 6400
Wire Wire Line
	6175 6500 6225 6500
Wire Wire Line
	6225 6500 6225 6900
Entry Wire Line
	6225 6900 6325 7000
Text Notes 6200 6800 1    48   ~ 0
GND
Text Notes 1800 7525 0    60   ~ 0
Ausgang OC 2
Text Notes 12950 11075 0    60   ~ 0
2018.04.04   18:35
Text Notes 15425 11075 0    60   ~ 0
14.0
Text Notes 10000 9925 1    60   ~ 0
LED und R fest auf dem Modul
$Comp
L GND #PWR?
U 1 1
P 13100 1150
F 0 "#PWR?" H 13100 900 50  0001 C CNN
F 1 "GND" H 13100 1000 50  0000 C CNN
F 2 "" H 13100 1150 50  0001 C CNN
F 3 "" H 13100 1150 50  0001 C CNN
	1    13100 1150
	0    -1   -1   0   
$EndComp
$Comp
L C C?
U 1 1
P 12750 1150
F 0 "C?" H 12775 1250 50  0000 L CNN
F 1 "C" H 12775 1050 50  0000 L CNN
F 2 "" H 12788 1000 50  0001 C CNN
F 3 "" H 12750 1150 50  0001 C CNN
	1    12750 1150
	0    1    1    0   
$EndComp
$Comp
L CP C?
U 1 1
P 12750 1375
F 0 "C?" H 12775 1475 50  0000 L CNN
F 1 "CP" H 12775 1275 50  0000 L CNN
F 2 "" H 12788 1225 50  0001 C CNN
F 3 "" H 12750 1375 50  0001 C CNN
	1    12750 1375
	0    1    1    0   
$EndComp
Wire Wire Line
	13100 1150 12900 1150
Wire Wire Line
	12900 1150 12900 1375
Connection ~ 12900 1150
Connection ~ 12600 1150
Connection ~ 12600 1375
$EndSCHEMATC
